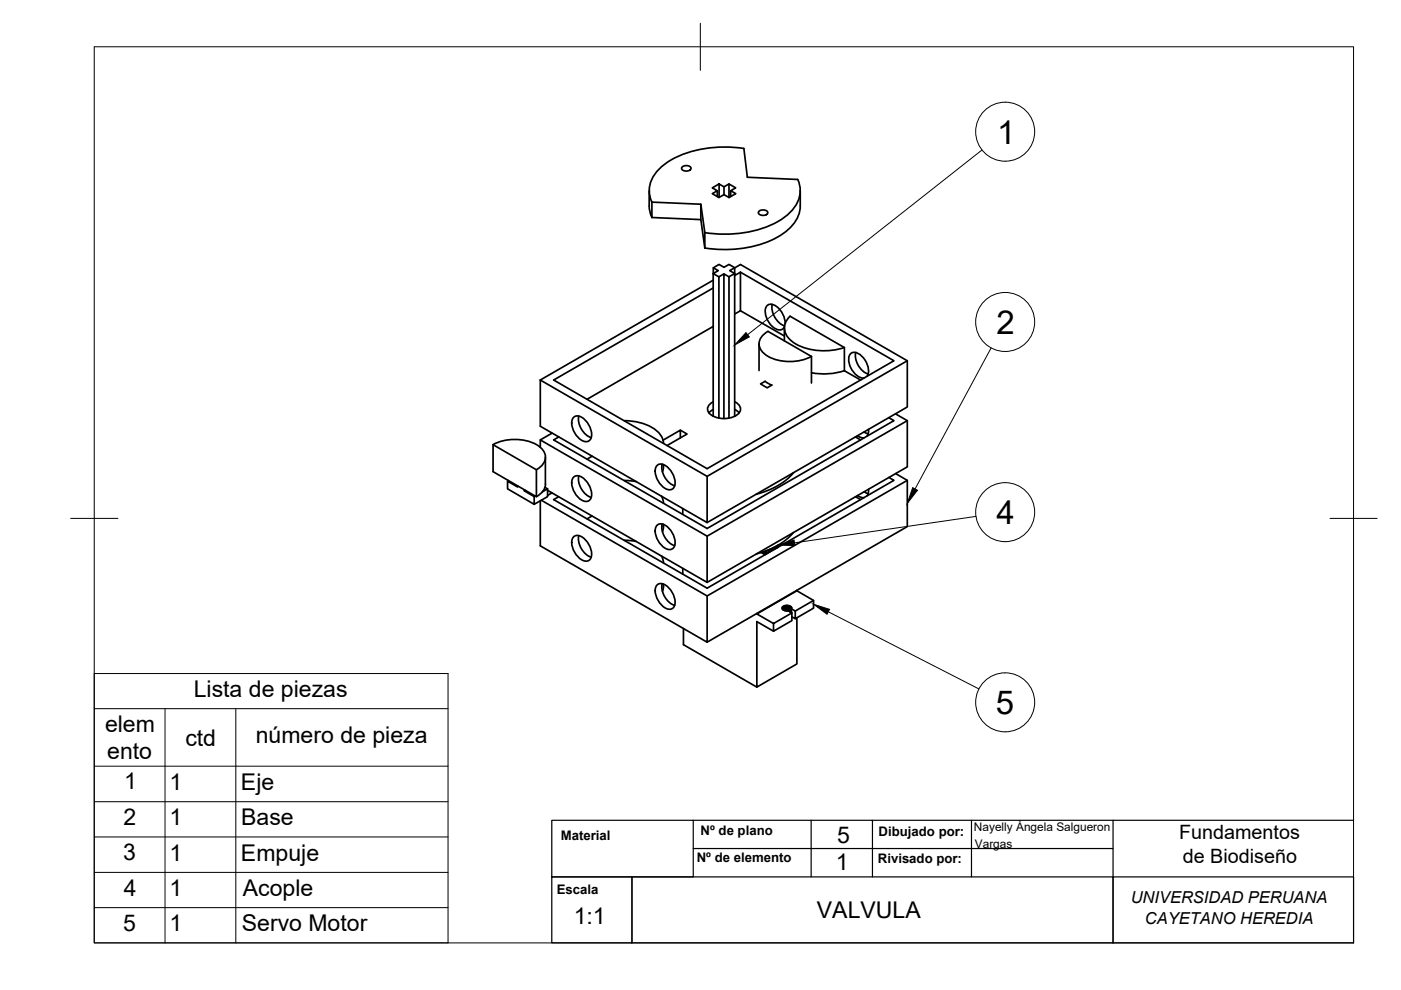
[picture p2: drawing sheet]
<svg xmlns="http://www.w3.org/2000/svg" width="297mm" height="210mm" viewBox="0 0 297 210" stroke-linecap="round" stroke-linejoin="round" font-family="sans-serif">
<!-- layer: Visible -->
<g fill="none" stroke="#000" stroke-width=".36">
<path d="M144.6 35.5a1.25 1.25 0 0 1 1.9 .2 1.16 1.16 0 0 1-2 0zM151 39.8l1.5-.8 1 .6 1.1-.6 1.4 .8-1.1 .6 1.1 .7-1.4 .8-1.1-.6-1.1 .6-1.4-.8 1.1-.7zM152.5 39v2.9M153.5 39.6v1.7M154.6 39v2.9M137.6 40.4l.1 3.8 .5 1.9M138.2 42.8a6.1 6.1 0 0 1 2.1-7.5 21.6 21.6 0 0 1 14.8-4.1l2.6 .3 .8 6.1 10.6 .4a6.1 6.1 0 0 1-2.2 7.6 21.8 21.8 0 0 1-14.9 4l-2.6-.3M138.2 46.1v-3.2l10.4 .4 .8 6M138.2 46.1l10.4 .5 .8 6M148.6 43.3v3.3M149.4 49.3v3.3M151.2 59.4l-36.6 21.2"/>
<path d="M151.2 56.8l1.1 .6-1.1 .6zM152.1 40.4v1.3M152.4 58.7l-1.2-.7v30.3M153.5 58.1l-1.1 .6v30M154.6 58.7l-1.1-.6v30.6M154.9 40.4v1.3M155.8 56.8l1.2-.7 35.4 20.4v9.8l-42.5 24.5M155.8 56.8l-1.1 .6 1.1 .6v-1.2l-1.2-.7-1.1 .6-1.1-.6-1.2 .7M157 57.7v8.2l-1.2 .7M157 57.7l32.5 18.8-39.6 22.9-32.5-18.8 33.8-19.5M157 57.7l-1.2 .7M160.9 44.9a1.25 1.25 0 0 1 1.9 .2 1.16 1.16 0 0 1-2 0z"/>
<path d="M169.7 40.4a9.2 9.2 0 0 1-1.1 6.6 15.7 15.7 0 0 1-10.7 5.6l-2.4 .2-2.4 .1-3.7-.3M151.2 69.2l-26.7 15.5M157 65.9l9.3 5.3M160.9 72.9v5.7M162.8 70.3l9.2 5.3v5.6M162.8 70.2a2.76 2.76 0 0 0-1.3 4.3 8.6 8.6 0 0 0 7.9 2l1.8-.5 .8-.4M163.7 64.5a4.3 4.3 0 0 0 2.6 4.6M166.3 69.5v2.8M166.5 68.6a4.4 4.4 0 0 0-2.9-4.1 1.41 1.41 0 0 0-1.3 2 4.2 4.2 0 0 0 2.9 3.5l.8-.3 .3-.4M179 78.6l3.5 2M179 73.7a12.9 12.9 0 0 1-11.1-1.3 3.3 3.3 0 0 1-.4-5.4l11.5 6.7v4.9M179 78.6a13.9 13.9 0 0 1-6.9 .4"/>
<path d="M181.4 74.7a4.3 4.3 0 0 0 2.7 4.6M183.8 79.8a3.9 3.9 0 0 0-1.9-4.9 1.25 1.25 0 0 0-1.4-.1 1.25 1.25 0 0 0-.6 1.3 4.4 4.4 0 0 0 2.8 4h.5M192.4 76.5l-42.5 24.5v9.8l-35.3-20.4v-9.8M104.5 94.3l9.2 5.3v5.7l-9.2-5.3zM104.5 94.3a9.9 9.9 0 0 1 10 .5 2.56 2.56 0 0 1 0 4.3l-.8 .5M114.6 93.3l35.3 20.4M114.6 80.6l35.3 20.4M115.6 96.9v5.8M117.1 91.8l-2.5 1.5v1.6M121.5 88.6a1.47 1.47 0 0 1 2.3 .2 4 4 0 0 1 1.4 4.4 1.47 1.47 0 0 1-2.4-.2 4 4 0 0 1-1.3-4.4zM122.7 88.2a4.3 4.3 0 0 0 2.7 4.6M125.5 96.7l-1 .7"/>
<path d="M132.3 89.2a10 10 0 0 1 7.6 2.8l.7 1.3 .1 .7M139.2 98.8a1.47 1.47 0 0 1 2.3 .2 4 4 0 0 1 1.4 4.4 1.47 1.47 0 0 1-2.4-.2 4 4 0 0 1-1.3-4.4zM140.4 98.4a4.3 4.3 0 0 0 2.6 4.6M140.7 98.5l-.2 1.5M144.3 92.8v-1.6l-3.7 2.1M144.3 91.2l1.4 .8-4.3 2.5M151.2 86.8l-.9 .7M155.8 88.3v-30.3l-1.2 .7v30M155.8 85.2a1.54 1.54 0 0 1 1.2 1.4 1.54 1.54 0 0 1-.9 1.5 4.9 4.9 0 0 1-5.9-.7 1.55 1.55 0 0 1 1-2.2M155.8 86.8l.9 .7M162.2 80.9l1.4 .8M162.2 80.8l-1 .6 1.4 .8 1.1-.6"/>
<path d="M181.4 92.6l1.1 .7M181.8 92.4l.7 .4h.7M183.2 91.6l.9 .4M184.1 91v.9l-.3 .6M188.4 88.6l1.1 .6-39.6 22.8-32.5-18.7 1.1-.7M189.9 87.7l2.5 1.5v9.8l-42.5 24.5M192.4 89.2l-42.5 24.5v9.8l-33.8-19.5M107.8 101.9l-.2 .1M109.7 103v.3l-2.1-1.3v1.6l5.7 3.3v-1.6l-2.1-1.2v-.3M111.4 104l-.2 .1M113.5 105.2l-.2 .1M114.8 106.1l35.1 20.3"/>
<path d="M115.5 103.3l.6 .3-1.1 .7M115.7 102.6a3.3 3.3 0 0 1-2 2.7M116.1 103.6v1.7l-2.8 1.6M117 104.5l-.9 .5M121.5 101.3a1.47 1.47 0 0 1 2.3 .2 4 4 0 0 1 1.4 4.4 1.47 1.47 0 0 1-2.4-.2 4 4 0 0 1-1.3-4.4zM121.5 114a1.47 1.47 0 0 1 2.3 .2 4 4 0 0 1 1.4 4.3 1.47 1.47 0 0 1-2.4-.2 4 4 0 0 1-1.3-4.3zM122.7 100.9a4.3 4.3 0 0 0 2.7 4.6M122.7 113.6a4.3 4.3 0 0 0 2.7 4.5M125.5 109.4l-1 .6M132.3 101.9l2.6 .2M132.3 114.5l2.6 .3M139.2 111.5a1.47 1.47 0 0 1 2.3 .2 4 4 0 0 1 1.4 4.4 1.47 1.47 0 0 1-2.4-.2 4 4 0 0 1-1.3-4.4z"/>
<path d="M140.2 105.2l.5 1.5M140.3 117.9l.4 1.5M140.4 111.1a4.3 4.3 0 0 0 2.6 4.6M140.7 111.2l-.2 1.5M144.8 107.8v1.3M161.4 117.2l.9 .4M161.8 117v.3M162 117v.5M162.3 116.9v.7M162.6 116.7v.7M162.9 116.6v.6M163.2 116.5v.5"/>
<path d="M163.5 116.3v.6M163.8 116.2v.5M164.1 116.1v.4M164.4 115.9v.5M164.6 115.8v.5M164.7 115.7v.5M164.8 115.7v.4M164.9 115.6v.4M168.2 112.9a14.9 14.9 0 0 1-7.8 4.5M168.2 100.2a14.9 14.9 0 0 1-7.9 4.6M181.4 105.3l1.1 .6M181.8 105.1l.7 .3 .7 .1"/>
<path d="M183.2 104.3l.9 .4M184.1 103.7v.8l-.3 .6M188.5 101.2l1 .6-39.6 22.9-32.5-18.8 1-.6M189.9 100.4l2.5 1.4v9.8l-42.5 24.6M192.4 101.8l-42.5 24.6v9.8l-35.3-20.5v-9.5M139.2 124.2a1.47 1.47 0 0 1 2.3 .2 4 4 0 0 1 1.4 4.3 1.47 1.47 0 0 1-2.4-.1 4 4 0 0 1-1.3-4.4zM140.4 123.8a4.3 4.3 0 0 0 2.6 4.5M140.7 123.9l-.2 1.5M144.8 120.5v1.2M144.9 133.3v3.4l15.6 9M160.5 130.1v.1M164 132.2l3.9-2.2v1.6l-3.9 2.2z"/>
<path d="M165.9 128.8a.87 .87 0 0 0 1.2 .7M165.9 128.7v.4M166 128.6l-.1 .6M166.1 128.5l-.1 .1v.7M166.3 128.5h-.2v.8M166.4 128.4l-.1 .1v.9M166.6 128.4h-.2v1.1M166.8 128.4h-.2v1.1M166.9 128.4h-.1v1.1M167.1 128.4h-.2v1.1M167.1 129.5l.8 .5M167.3 128.4h-.2v1.1"/>
<path d="M167.4 128.5l-.1-.1v1.2M167.6 128.5h-.2v1.2M167.7 128.6l-.1-.1v1.3M167.7 128.7v-.1v1.2M167.8 129.9v-1.1v.3l.8 .5v1.6l-.7-.4M167.8 128.8l-.1-.1v1.2M168.6 129.6l3.9-2.3v1.6l-3.9 2.3M169 125.3l-8.5 4.9 3.5 2M169 131v9.8l-8.5 4.9v-13.9l3.5 2M169 125.3l3.5 2M169 125.2v.1"/>
</g>
<!-- layer: BORDER -->
<path d="M20 9.9h267v190h-267zM148.5 4.9v10M15 109.9h10M282 109.9h10" fill="none" stroke="#000" stroke-width=".21"/>
<path d="M117 173.9h30v12h-30zM147 173.9h38v12M147 179.9h89v6M172 173.9v12M185 173.9h102M206 173.9v12M236 173.9v6M117 185.9h17v14h-17zM134 185.9h102v14h-102zM236 185.9h51v14h-51z" fill="none" stroke="#000" stroke-width=".25"/>
<!-- layer: Parts Lists -->
<path d="M20 142.8h75v57.1h-75zM20 150.3h75M35 150.3v49.6M50 150.3v49.6M20 162.4h75M20 170h75M20 177.5h75M20 185h75M20 192.4h75" fill="none" stroke="#000" stroke-width=".21"/>
<!-- layer: Balloons -->
<g fill="none" stroke="#000" stroke-width=".21">
<path d="M208.2 31.8l-49.7 39.2M210.1 73.8l-16.1 29.9M206.9 109.5l-38.5 5.6M175.6 129.7l31.9 16.4"/>
<circle cx="213.1" cy="27.9" r="6.3"/>
<circle cx="213.1" cy="68.3" r="6.3"/>
<circle cx="213.1" cy="108.6" r="6.3"/>
<circle cx="213.1" cy="148.9" r="6.3"/>
</g>
<path d="M158.2 70.5l.7 .9-3.1 1.7zM165 115.6l3.4-1.1 .1 1.2zM193.5 103.4l1 .5-2.1 2.8zM172.5 128.1l3.4 1.1-.6 1z" fill="#000" stroke="#000" stroke-width=".21"/>
<g font-size="7">
<text x="211.4" y="30.5">1</text>
<text x="211.2" y="70.8">2</text>
<text x="211.3" y="111.1">4</text>
<text x="211.2" y="151.4">5</text>
</g>
<g font-size="4.9">
<text x="41.1" y="147.8">Lista de piezas</text>
<text x="22.3" y="155.2">elem</text>
<text x="22.7" y="161">ento</text>
<text x="39.3" y="158.1">ctd</text>
<text x="54.2" y="157.6">número de pieza</text>
<text x="26.3" y="167.4">1</text>
<text x="36" y="167.5">1</text>
<text x="51.1" y="167.4">Eje</text>
<text x="26.2" y="174.9">2</text>
<text x="36" y="175">1</text>
<text x="51.1" y="175">Base</text>
<text x="177.5" y="178.7">5</text>
<text x="26.1" y="182.4">3</text>
<text x="36" y="182.5">1</text>
<text x="51.1" y="182.4">Empuje</text>
<text x="177.2" y="184.4">1</text>
<text x="26.2" y="189.9">4</text>
<text x="36" y="190">1</text>
<text x="51.5" y="190">Acople</text>
<text x="26.1" y="197.4">5</text>
<text x="36" y="197.5">1</text>
<text x="51.3" y="197.5">Servo Motor</text>
<text x="121.6" y="195.9">1:1</text>
<text x="173.2" y="194.7">VALVULA</text>
</g>
<g font-size="4.2">
<text x="250" y="177.9">Fundamentos</text>
<text x="250.8" y="183">de Biodiseño</text>
</g>
<g font-size="3.5">
<text x="239.7" y="191.4">UNIVERSIDAD PERUANA</text>
<text x="242.8" y="195.9">CAYETANO HEREDIA</text>
</g>
<g font-size="2.8">
<text x="118.9" y="178.2">Material</text>
<text x="148.5" y="177.1">Nº de plano</text>
<text x="186.3" y="177.2">Dibujado por:</text>
<text x="147.7" y="182.8">Nº de elemento</text>
<text x="186.1" y="183.1">Rivisado por:</text>
<text x="118" y="189.6">Escala</text>
</g>
<g font-size="2.5">
<text x="206.5" y="176.2">Nayelly Ángela Salgueron</text>
<text x="206.7" y="179.7">Vargas</text>
</g>
</svg>
